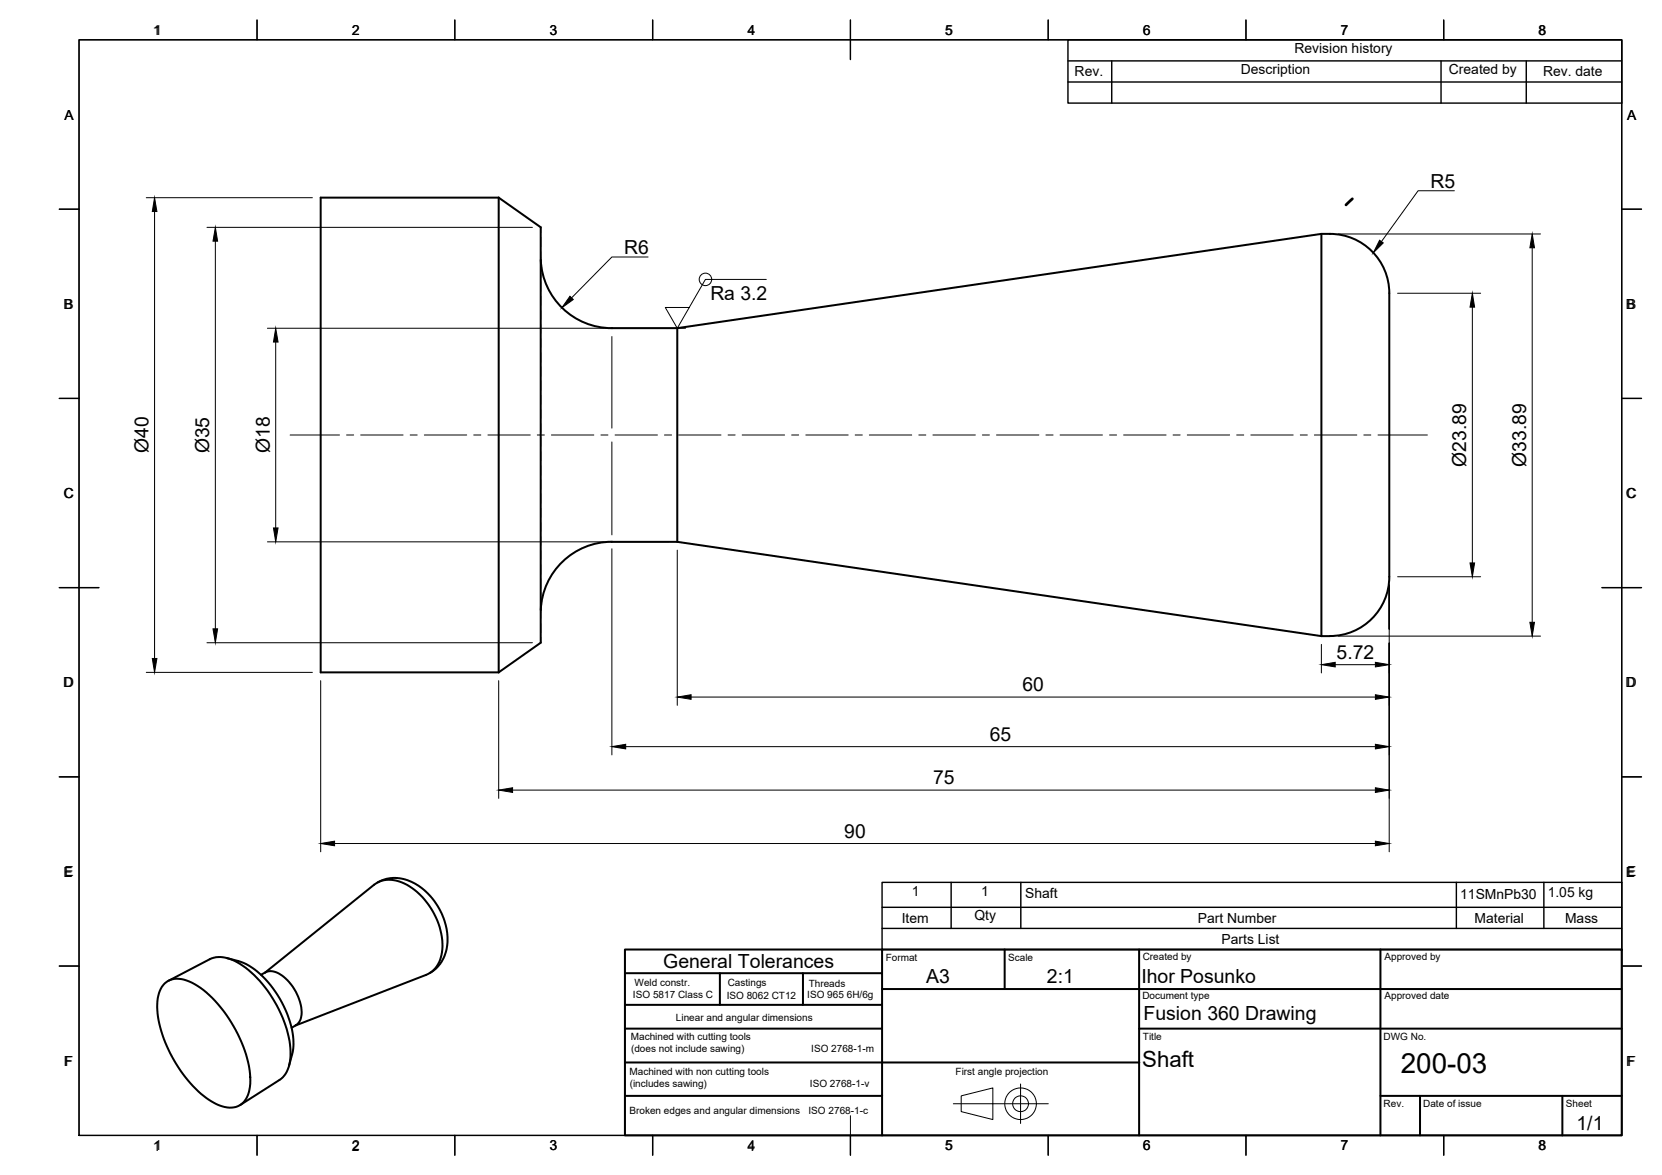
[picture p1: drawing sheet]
<svg xmlns="http://www.w3.org/2000/svg" width="420mm" height="297mm" viewBox="0 0 420 297" stroke-linecap="round" stroke-linejoin="round" font-family="sans-serif">
<!-- layer: Visible -->
<g fill="none" stroke="#000" stroke-width=".51">
<path d="M126.1 50l10.6 7.5v105l-10.6 7.5M126.1 50v120M126.1 50h-45v120h45M334.1 59.1v101.7M136.7 65.7a18 18 0 0 0 18 17.3h16.5M171.2 83v54M171.2 83l162.9-23.9a15.2 15.2 0 0 1 17.1 15.2v69.5a15.3 15.3 0 0 1-15 17h-2.1M171.2 137h-16.5a18 18 0 0 0-18 17.2M171.2 137l162.9 23.8M95.5 223.1l2-.9 1.9-.3 2.2 .2 2.3 .8 2 1.1 2.1 1.7 1.7 1.9 1.4 2.2 1 2.1 .8 2.9 .2 2.1v2.1l-.7 2.6-.8 1.6-1.3 1.6-1.6 1.2M41.6 248.6a5.4 5.4 0 0 1 6.2-.5 26.9 26.9 0 0 1 11.8 12.3 24.5 24.5 0 0 1 3.5 15.1 4.9 4.9 0 0 1-6.9 4.2 22.4 22.4 0 0 1-10.5-9 30.5 30.5 0 0 1-5.9-16.9 7.7 7.7 0 0 1 1.8-5.2zM42.6 247.9l10.4-5.4a7.8 7.8 0 0 1 7.6 1.1 30.4 30.4 0 0 1 12.8 22.3 7.8 7.8 0 0 1-2.7 7.1l-10 6.3"/>
<path d="M57.4 242.2l2.8 .8a19 19 0 0 1 10.1 8.7 21.7 21.7 0 0 1 3.7 14.2l-.9 3.5M66 246.4a4.2 4.2 0 0 1 5.7 .5 12.2 12.2 0 0 1 4.5 10.1l-.5 1.3a4.1 4.1 0 0 1-2 1.5M67 245.9l27.6-22.2a7.4 7.4 0 0 1 8.3 0 18.4 18.4 0 0 1 8.8 17 6.8 6.8 0 0 1-4 5.8l-33 12.8"/>
</g>
<!-- layer: Hidden -->
<g fill="none" stroke="#000" stroke-width=".25">
<path d="M136.7 57.5v1.3M136.7 78.4v2.4M136.7 74.8v2.4M136.7 71.3v2.3M136.7 67.7v2.4M136.7 65v1.5M136.7 65v.7M136.7 63.6v1.4M136.7 60v2.4M136.7 99.9v2.3M136.7 96.3v2.4M136.7 92.7v2.4"/>
<path d="M136.7 89.1v2.4M136.7 85.6v2.3M136.7 82v2.4M136.7 117.7v2.4M136.7 114.1v2.4M136.7 110.6v2.4M136.7 107v2.4M136.7 103.4v2.4M136.7 139.1v2.4M136.7 135.6v2.4M136.7 132v2.4M136.7 128.4v2.4"/>
<path d="M136.7 124.8v2.4M136.7 121.3v2.4M136.7 153.4v1.6M136.7 149.9v2.3M136.7 146.3v2.4M136.7 142.7v2.4M136.7 155v1.3M136.7 157.5v2.4M136.7 154.2v.8M136.7 161.1v1.4"/>
</g>
<!-- layer: PDF_Visible -->
<path d="M341.9 50.3l-1.6 1.5" fill="none" stroke="#000" stroke-width=".7"/>
<!-- layer: PDF_BORDER -->
<g fill="none" stroke="#000" stroke-width=".36">
<path d="M20 10.1h390v276.9h-390zM65 5.1v5M115 5.1v5M165 5.1v5M215 5.1v10M265 5.1v5M315 5.1v5M365 5.1v5M15 52.9h5M410 52.9h5M15 100.7h5M410 100.7h5"/>
<path d="M15 148.6h10M405 148.6h10M15 196.4h5M410 196.4h5M15 244.2h5M410 244.2h5M65 287v5M115 287v5M165 287v5M215 287v5M265 287v5M315 287v5"/>
<path d="M365 287v5"/>
</g>
<!-- layer: PDF_TITLEBLOCK -->
<g fill="none" stroke="#000" stroke-width=".51">
<path d="M158 246h65M158 254h65M182 246v8M203 246v8M223 240h187v47h-187zM223 240h-65v47h65M223 250h187M254 240v10M288 240v47M349 240v47M158 268.6h130M158 277h65"/>
<path d="M158 260h65M288 260h122M349 277h61M359 277v10M395 277v10"/>
</g>
<!-- layer: PDF_Custom Tables -->
<path d="M270 10.1h140v16h-140zM270 15.4h140M281.1 15.4v10.7M364.3 15.4v10.7M385.8 15.4v10.7M270 20.7h140" fill="none" stroke="#000" stroke-width=".36"/>
<!-- layer: PDF_Parts Lists -->
<path d="M223 223.1h187v16.9h-187zM223 234.7h187M223 229.4h187M240.5 223.1v11.6M258.1 223.1v11.6M368.2 223.1v11.6M390.3 223.1v11.6" fill="none" stroke="#000" stroke-width=".36"/>
<!-- layer: TITLEBLOCK -->
<g fill="none" stroke="#000" stroke-width=".25">
<path d="M241 279h24M243 277l8-2v8l-8-2zM258 274v10"/>
<circle cx="258" cy="279" r="4"/>
<circle cx="258" cy="279" r="2"/>
</g>
<!-- layer: BORDER -->
<g fill="none" stroke="#000" stroke-width=".25">
<path d="M20 10.1h390v276.9h-390zM65 5.1v5M115 5.1v5M165 5.1v5M215 5.1v10M265 5.1v5M315 5.1v5M365 5.1v5M15 52.9h5M410 52.9h5M15 100.7h5M410 100.7h5"/>
<path d="M15 148.6h10M405 148.6h10M15 196.4h5M410 196.4h5M15 244.2h5M410 244.2h5M65 287v5M115 287v5M165 287v5M215 282.1v9.9M265 287v5M315 287v5"/>
<path d="M365 287v5"/>
</g>
<!-- layer: Smart Centers -->
<g fill="none" stroke="#000" stroke-width=".25">
<path d="M73.3 110h12.5M87.6 110h1.8M91.2 110h10.7M103.7 110h1.8M107.3 110h10.7M119.8 110h1.8M123.3 110h10.7M135.8 110h1.8M139.4 110h10.7M151.9 110h1.8M155.5 110h10.7M168 110h1.8"/>
<path d="M171.6 110h10.7M184.1 110h1.7M187.6 110h10.8M200.1 110h1.8M203.7 110h10.7M216.2 110h1.8M219.8 110h10.7M232.3 110h1.8M235.8 110h10.8M248.3 110h1.8M251.9 110h10.7M264.4 110h1.8"/>
<path d="M268 110h10.7M280.5 110h1.8M284.1 110h10.7M296.6 110h1.7M300.1 110h10.8M312.6 110h1.8M316.2 110h10.7M328.7 110h1.8M332.3 110h10.7M344.8 110h1.8M348.4 110h12.4"/>
</g>
<!-- layer: FD_Dimensions -->
<g fill="none" stroke="#000" stroke-width=".25">
<path d="M37 50h42M39.1 53.5v113M52.3 57.5h82.3M338.3 59.1h51.1M54.4 61v98M353.3 74.1h21M372.2 77.6v64.7M387.3 62.6v94.7M67.6 83h101.5M69.7 86.5v47M154.7 85.1v23.1M154.7 111.7v23.5"/>
<path d="M67.6 137h101.5M154.7 138.7v52.1M171.2 139.1v39.2M351.2 147.9v67.4M353.3 145.8h21M37 170h42M52.3 162.5h82.3M81.1 172.1v43.2M126.1 172.1v29.7M174.7 176.2h173M334.1 162.9v7.2M337.5 168h10.2"/>
<path d="M338.3 160.8h51.1M129.6 199.7h218.1M158.2 188.8h189.5M84.6 213.2h263.1"/>
</g>
<g fill="#000" stroke="#000" stroke-width=".25">
<path d="M39.1 50l.6 3.5h-1.2zM54.4 57.5l.6 3.5h-1.2zM372.2 74.1l.6 3.5h-1.2zM387.3 59.1l.6 3.5h-1.1zM69.7 83l.6 3.5h-1.2zM69.1 133.5h1.2l-.6 3.5zM53.8 159h1.2l-.6 3.5zM371.6 142.3h1.2l-.6 3.5zM386.8 157.3h1.1l-.6 3.5zM38.5 166.5h1.2l-.6 3.5zM171.2 176.2l3.5-.6v1.2zM334.1 168l3.4-.6v1.2z"/>
<path d="M347.7 175.6l3.5 .6-3.5 .6zM347.7 167.4l3.5 .6-3.5 .6zM126.1 199.7l3.5-.6v1.2zM154.7 188.8l3.5-.6v1.1zM347.7 199.1l3.5 .6-3.5 .6zM347.7 188.2l3.5 .6-3.5 .5zM81.1 213.2l3.5-.6v1.2zM347.7 212.6l3.5 .6-3.5 .6z"/>
</g>
<!-- layer: Leaders -->
<path d="M144.1 74.9l.8 .8-2.9 2.1zM348.8 60.7l.9 .7-2.5 2.5z" fill="#000" stroke="#000" stroke-width=".25"/>
<path d="M367.7 48.2h-9.2l-9.3 12.9M163.8 65h-9.1l-10.2 10.3" fill="none" stroke="#000" stroke-width=".25"/>
<g fill="none" stroke="#000" stroke-width=".25">
<path d="M193.7 70.6h-15.4l-7.1 12.4-3-5.3h6M169.1 83h4.2"/>
<circle cx="178.3" cy="70.6" r="1.58"/>
</g>
<text font-size="7" x="354.1" y="271.2">200-03</text>
<text font-size="5.6" x="288.8" y="269.6">Shaft</text>
<g font-size="4.9">
<text x="361.6" y="47.5">R5</text>
<text x="157.8" y="64.3">R6</text>
<text x="179.6" y="75.9">Ra 3.2</text>
<text x="37.5" y="114.6" transform="rotate(-90 37.5 114.6)">Ø40</text>
<text x="52.9" y="114.6" transform="rotate(-90 52.9 114.6)">Ø35</text>
<text x="68.2" y="114.6" transform="rotate(-90 68.2 114.6)">Ø18</text>
<text x="370.7" y="118" transform="rotate(-90 370.7 118)">Ø23.89</text>
<text x="385.8" y="118" transform="rotate(-90 385.8 118)">Ø33.89</text>
<text x="337.9" y="166.6">5.72</text>
<text x="258.5" y="174.8">60</text>
<text x="250.2" y="187.3">65</text>
<text x="235.9" y="198.3">75</text>
<text x="213.4" y="211.8">90</text>
<text x="167.7" y="244.7">General Tolerances</text>
<text x="234.2" y="248.5">A3</text>
<text x="264.6" y="248.5">2:1</text>
<text x="288.5" y="248.6">Ihor Posunko</text>
<text x="289.1" y="257.8">Fusion 360 Drawing</text>
<text x="398.5" y="285.8">1/1</text>
</g>
<g font-size="3.5">
<text x="38.6" y="8.9">11</text>
<text x="88.9" y="8.9">2</text>
<text x="138.9" y="8.8">3</text>
<text x="189" y="8.9">4</text>
<text x="238.9" y="8.8">5</text>
<text x="288.9" y="8.8">6</text>
<text x="338.9" y="8.9">7</text>
<text x="388.9" y="8.8">8</text>
<text x="327.3" y="13.3">Revision history</text>
<text x="271.7" y="19.3">Rev.</text>
<text x="313.7" y="18.7">Description</text>
<text x="366.3" y="18.7">Created by</text>
<text x="390.1" y="19.3">Rev. date</text>
<text x="16.3" y="30.3">A</text>
<text x="411.3" y="30.2">A</text>
<text x="16.1" y="78.1">B</text>
<text x="411.1" y="78.1">B</text>
<text x="16.1" y="125.9">C</text>
<text x="411.1" y="125.9">C</text>
<text x="16" y="173.8">D</text>
<text x="411" y="173.8">D</text>
<text x="16" y="221.6">E</text>
<text x="411" y="221.6">E</text>
<text x="230.5" y="226.6">1</text>
<text x="248" y="226.6">1</text>
<text x="259.2" y="227.1">Shaft</text>
<text x="369.1" y="227.2">11SMnPb30</text>
<text x="391.3" y="226.7">1.05 kg</text>
<text x="228" y="233.3">Item</text>
<text x="246.3" y="232.6">Qty</text>
<text x="302.8" y="233.3">Part Number</text>
<text x="372.8" y="233.3">Material</text>
<text x="395.6" y="233.3">Mass</text>
<text x="308.8" y="238.7">Parts List</text>
<text x="16.2" y="269.4">F</text>
<text x="411.1" y="269.4">F</text>
<text x="38.6" y="290.9">1</text>
<text x="88.9" y="290.9">2</text>
<text x="138.9" y="290.8">3</text>
<text x="189" y="290.9">4</text>
<text x="238.9" y="290.8">5</text>
<text x="288.9" y="290.8">6</text>
<text x="338.9" y="290.8">7</text>
<text x="388.9" y="290.8">8</text>
</g>
<g font-size="2.5">
<text x="223.9" y="242.8">Format</text>
<text x="254.9" y="242.9">Scale</text>
<text x="288.9" y="242.6">Created by</text>
<text x="350" y="242.6">Approved by</text>
<text x="160.4" y="249.4">Weld constr.</text>
<text x="184" y="249.2">Castings</text>
<text x="204.4" y="249.5">Threads</text>
<text x="160" y="252.4">ISO 5817 Class C</text>
<text x="183.7" y="252.5">ISO 8062 CT12</text>
<text x="204.1" y="252.3">ISO 965 6H/6g</text>
<text x="288.8" y="252.6">Document type</text>
<text x="350" y="252.6">Approved date</text>
<text x="159.5" y="262.9">Machined with cutting tools</text>
<text x="170.9" y="258.1">Linear and angular dimensions</text>
<text x="288.9" y="262.9">Title</text>
<text x="349.8" y="262.9">DWG No.</text>
<text x="159.5" y="265.9">(does not include sawing)</text>
<text x="205.1" y="265.9">ISO 2768-1-m</text>
<text x="159.1" y="271.8">Machined with non cutting tools</text>
<text x="159.2" y="274.9">(includes sawing)</text>
<text x="204.7" y="274.9">ISO 2768-1-v</text>
<text x="241.6" y="271.8">First angle projection</text>
<text x="159.1" y="281.5">Broken edges and angular dimensions</text>
<text x="204.4" y="281.5">ISO 2768-1-c</text>
<text x="349.8" y="279.9">Rev.</text>
<text x="359.8" y="279.9">Date of issue</text>
<text x="395.9" y="279.9">Sheet</text>
</g>
</svg>
